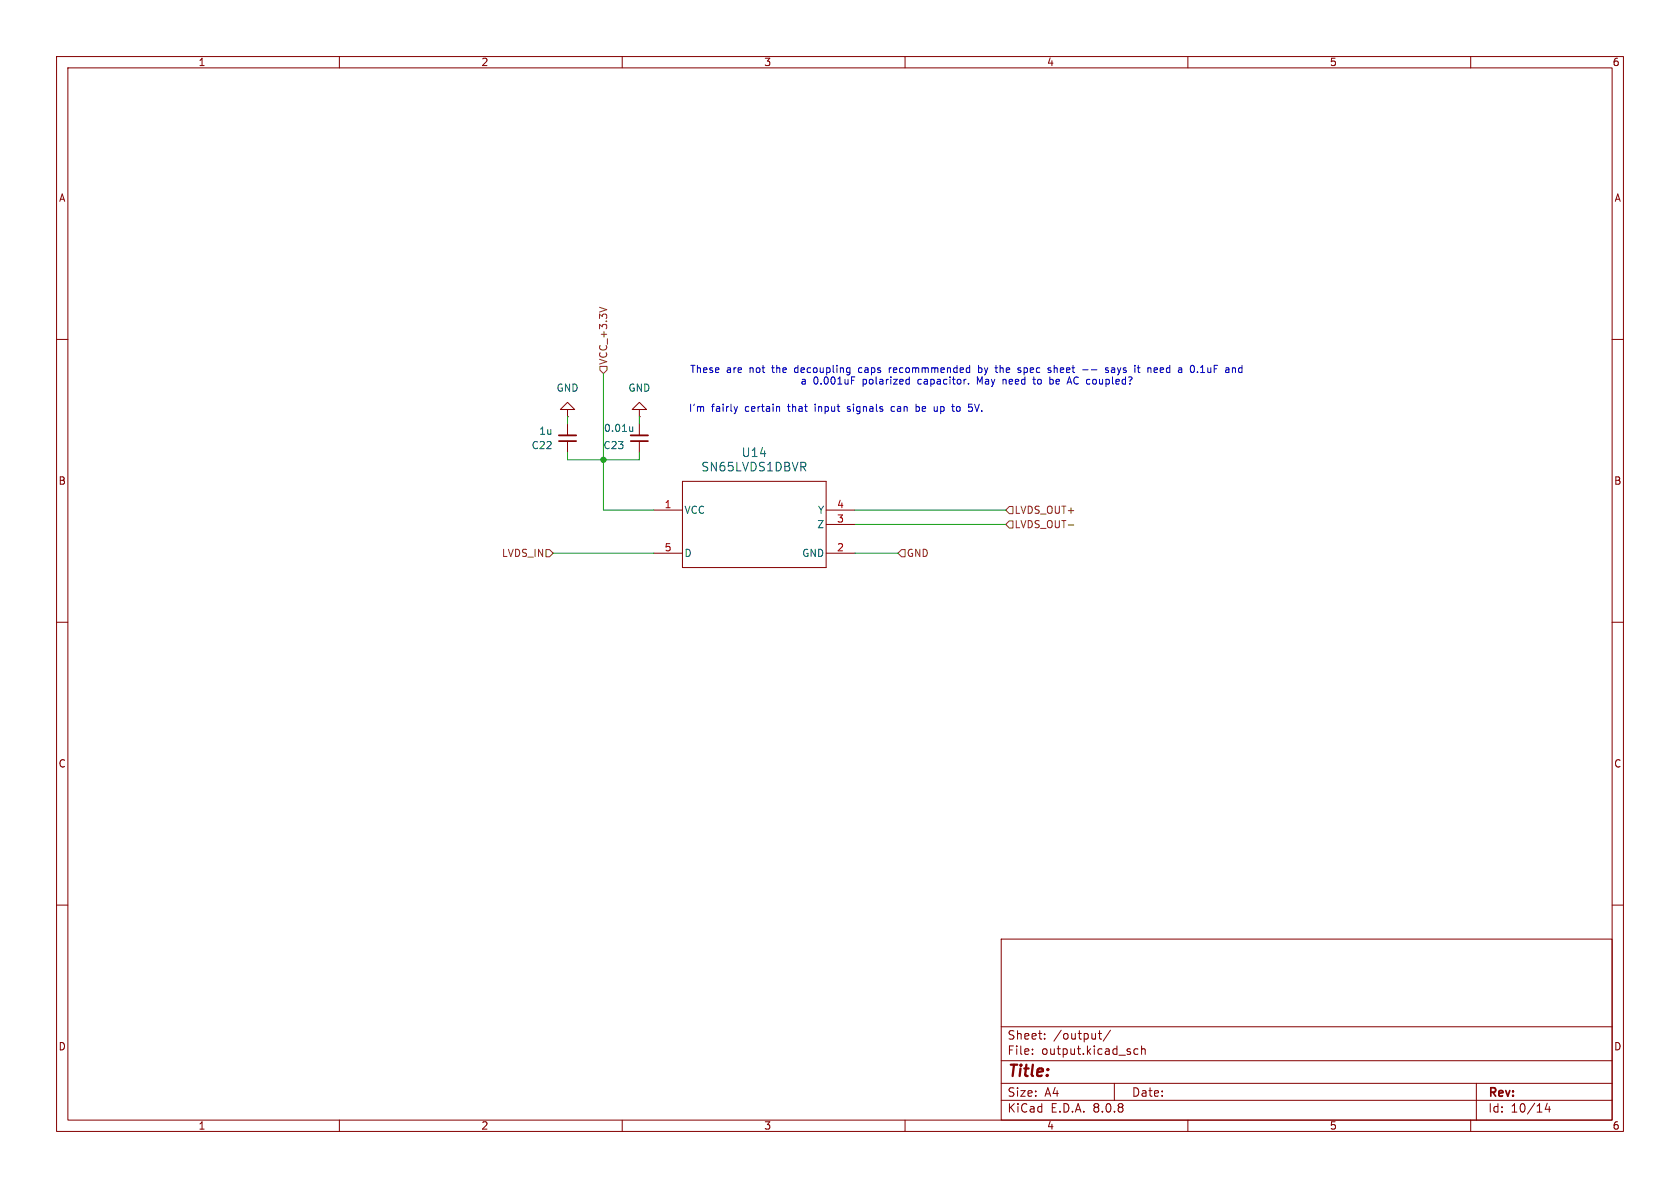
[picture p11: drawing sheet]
<svg xmlns="http://www.w3.org/2000/svg" width="297mm" height="210mm" viewBox="0 0 297 210" stroke-linecap="round" stroke-linejoin="round" font-family="sans-serif">
<g fill="none" stroke="#840000" stroke-width=".18">
<path d="M10 10h277v190h-277zM12 12h273v186h-273zM60 10v2M110 10v2M160 10v2M210 10v2M260 10v2M10 60h2M100.3 72.4h1.3l-1.3-1.3-1.2 1.3h1.2v1.3M100.3 73.7h.1M100.3 74.9v2.1M100.3 78v2"/>
<path d="M113 72.4h1.3l-1.3-1.3-1.2 1.3h1.2v1.3M113 73.7h.1M113 74.9v2.1M113 78v2M285 60h2M115.6 90.2h5M115.6 97.8h5M120.6 85.1h25.4v15.2h-25.4zM146 90.2h5.1M146 97.8h5.1M146 92.7h5.1M10 110h2"/>
<path d="M285 110h2M10 160h2M177 166h108v32h-108zM285 160h2M60 198v2M110 198v2M160 198v2M177 194.5h108M177 191.5h108M177 187.5h108M177 181.5h108M182.5 186.3v.1"/>
<path d="M182.5 185.5v.1M184.7 183.6v.1M184.7 182.8v.1M194.2 182.7h.5M194.4 182.2v1.3l.3 .2M196.3 182.1l-1.3 2M197 191.5v3M201.2 185.5l-.5-.1-.2 .3v.4l.1 .2h.6M201.8 185.5l.2-.1 .4 .1 .1 .9M201.8 184.9v1.5M210 198v2M260 198v2"/>
<path d="M261 191.5v6.5M273.5 195l-.3 1.1h.9M273.9 195.6v1"/>
</g>
<path d="M98.8 77h3.1M111.5 77h3.1" fill="none" stroke="#840000" stroke-width=".33"/>
<path d="M98.8 78h3.1M111.5 78h3.1" fill="none" stroke="#840000" stroke-width=".3"/>
<path d="M111.9 75.4v.9M111.9 76.2l-.4 .1" fill="none" stroke="#006464" stroke-width=".18"/>
<path d="M106 54.3l1.3 .4M106 64.8h1.3v.6l-.6 .6-.7-.6zM96.5 97.2h.7l.6 .6-.6 .6h-.7zM159.4 97.2h.6v1.2h-.6l-.7-.6zM177.8 92.7l.6-.6h.7v1.2h-.7zM178.4 89.5h.7v1.3h-.7l-.6-.6zM188.9 92.8h.9" fill="none" stroke="#725600" stroke-width=".18"/>
<g fill="none" stroke="#0000c2" stroke-width=".18">
<path d="M130.4 71.9l-.3 .8M137.6 71.9l.2 .2v.6M149.8 72.7h.1M149.9 65l.4 .1M150 71.9l-.2 .2 .2 .2M150.3 65v1l-.2 .2-.3 .1M150.3 65.8l-.4 .1M150.5 67.2h.5M150.5 66.6h.6M152 65l-.2 .3v.3l.2 .3M157.2 65v.9M157.6 65l-.4 .3"/>
<path d="M158 71.9h-.3l-.2 .2 .1 .5 .4 .1M160.3 67.8h.5M160.3 67.1h.5M160.8 66.6v1.3M161.9 71.9h.4l.2 .1M161.9 71.4v1.3M162.5 72.6l-.2 .1h-.4M165.7 72.6l-.4 .1M165.7 71.9v.8M169.3 71.9l-.2 .2v.4l.2 .2M170.8 67.1h-.3M171.2 67.8v.1"/>
<path d="M171.3 65l.1 .1M171.4 64.6v1.3M171.4 65.8l-.1 .1M171.9 72.1v.5M172.3 71.4l.4 1.3M173 65.1l.4-.1 .1 .1M173 64.6v1.3M173.5 65.7l-.1 .2-.4-.1M177.3 67.1v.8M177.5 67.1l-.2 .1M180.1 65.4l.3 .1 .1 .2-.2 .2h-.2M180.1 65l.3 .1"/>
<path d="M182.8 66.6v1.1l.3 .2M185.7 67.1l.5 .1M185.8 65.5v.3M186.2 67.8l-.2 .1-.4-.1M186.4 64.6v1.3M186.4 65.1h.1M188.8 67.5h.6M189.1 66.6l.4 1.3M191.4 65.4h1M193 65.4h.9M195.9 65.1l-.3-.1-.2 .2 .1 .2 .4 .1v.3h-.5M196.5 65.1h.5"/>
<path d="M197.1 65.3l-.5 .1-.1 .2 .1 .3 .5-.1M204.2 65l.4 .1v.2l-.6 .1M204.6 65.8l-.4 .1M210.5 64.8v.8M212.2 65.9h.8M212.5 64.8l.1-.2v1.3M219.4 65l-.3 .1-.1 .2v.4l.4 .2"/>
</g>
<path d="M100.3 73.7v1.2M106.7 66v24.2h8.9M113 73.7v1.2M97.8 97.8h17.8M100.3 80v1.3h12.7v-1.3M151.1 97.8h7.6M151.1 92.7h26.7M151.1 90.2h26.7" fill="none" stroke="#009600" stroke-width=".18"/>
<circle cx="106.7" cy="81.3" r=".46" fill="#009600" stroke="#009600" stroke-width=".18"/>
<text font-size="2.8" fill="#840000" x="178" y="190.9">Title:</text>
<g font-size="2.1" fill="#006464">
<text x="123.9" y="83.5">SN65LVDS1DBVR</text>
<text x="131" y="81">U14</text>
</g>
<g font-size="2.1" fill="#840000">
<text x="178" y="184">Sheet:</text>
<text x="186.2" y="184">/output/</text>
<text x="178" y="186.7">File:</text>
<text x="184.1" y="186.7">output.kicad_sch</text>
<text x="178" y="196.9">KiCad</text>
<text x="178" y="194.1">Size:</text>
<text x="184.7" y="194.1">A4</text>
<text x="185.7" y="196.9">E.D.A.</text>
<text x="193.3" y="196.9">8.0.8</text>
<text x="200" y="194.1">Date:</text>
<text x="263" y="194.3">Rev:</text>
<text x="263" y="196.9">Id:</text>
<text x="267.1" y="196.9">10/14</text>
</g>
<g font-size="1.8" fill="#840000">
<text x="35" y="11.9">1</text>
<text x="85" y="11.9">2</text>
<text x="135" y="11.9">3</text>
<text x="185" y="11.9">4</text>
<text x="235" y="11.9">5</text>
<text x="285" y="11.9">6</text>
<text x="10.3" y="35.9">A</text>
<text x="285.3" y="35.9">A</text>
<text x="10.3" y="85.9">B</text>
<text x="285.3" y="85.9">B</text>
<text x="10.3" y="135.9">C</text>
<text x="285.3" y="135.9">C</text>
<text x="10.3" y="185.9">D</text>
<text x="285.3" y="185.9">D</text>
<text x="35" y="199.9">1</text>
<text x="85" y="199.9">2</text>
<text x="135" y="199.9">3</text>
<text x="185" y="199.9">4</text>
<text x="235" y="199.9">5</text>
<text x="285" y="199.9">6</text>
</g>
<g font-size="1.8" fill="#725600">
<text x="107.5" y="64.6" transform="rotate(-90 107.5 64.6)">VCC_+3.3V</text>
<text x="179.3" y="91">LVDS_OUT+</text>
<text x="179.3" y="93.6">LVDS_OUT-</text>
<text x="88.6" y="98.7">LVDS_IN</text>
<text x="160.2" y="98.7">GND</text>
</g>
<g font-size="1.8" fill="#006464">
<text x="98.3" y="69.4">GND</text>
<text x="111" y="69.4">GND</text>
<text x="95.2" y="77.1">1u</text>
<text x="106.7" y="76.6">0.01u</text>
<text x="93.9" y="79.6">C22</text>
<text x="106.6" y="79.6">C23</text>
<text x="120.9" y="91">VCC</text>
<text x="144.4" y="93.6">Z</text>
<text x="144.5" y="91">Y</text>
<text x="120.9" y="98.7">D</text>
<text x="141.7" y="98.7">GND</text>
</g>
<g font-size="1.8" fill="#0000c2">
<text x="121.9" y="66.1">These</text>
<text x="128.4" y="66.1">are</text>
<text x="132.6" y="66.1">not</text>
<text x="136.8" y="66.1">the</text>
<text x="140.9" y="66.1">decoupling</text>
<text x="141.4" y="68.2">a</text>
<text x="143.7" y="68.2">0.001uF</text>
<text x="152.4" y="66.1">caps</text>
<text x="152.6" y="68.2">polarized</text>
<text x="158" y="66.1">recommmended</text>
<text x="162.5" y="68.2">capacitor.</text>
<text x="173.2" y="68.2">May</text>
<text x="174" y="66.1">by</text>
<text x="177.3" y="66.1">the</text>
<text x="177.9" y="68.2">need</text>
<text x="181.4" y="66.1">spec</text>
<text x="183.6" y="68.2">to</text>
<text x="186.6" y="68.2">be</text>
<text x="187" y="66.1">sheet</text>
<text x="190" y="68.2">AC coupled?</text>
<text x="197.5" y="66.1">says</text>
<text x="202.9" y="66.1">it</text>
<text x="205.4" y="66.1">need</text>
<text x="211" y="66.1">a</text>
<text x="213.3" y="66.1">0.1uF</text>
<text x="219.8" y="66.1">and</text>
<text x="121.7" y="73">I'm</text>
<text x="125.8" y="73">fairly</text>
<text x="131.8" y="73">certain</text>
<text x="139.6" y="73">that</text>
<text x="144.5" y="73">input</text>
<text x="150.5" y="73">signals</text>
<text x="158.4" y="73">can</text>
<text x="163" y="73">be</text>
<text x="166.4" y="73">up</text>
<text x="169.8" y="73">to</text>
<text x="172.9" y="73">5V.</text>
</g>
<g font-size="1.8" fill="#a90000">
<text x="117.4" y="89.9">1</text>
<text x="147.9" y="89.9">4</text>
<text x="147.9" y="92.5">3</text>
<text x="117.4" y="97.5">5</text>
<text x="147.9" y="97.5">2</text>
</g>
</svg>
